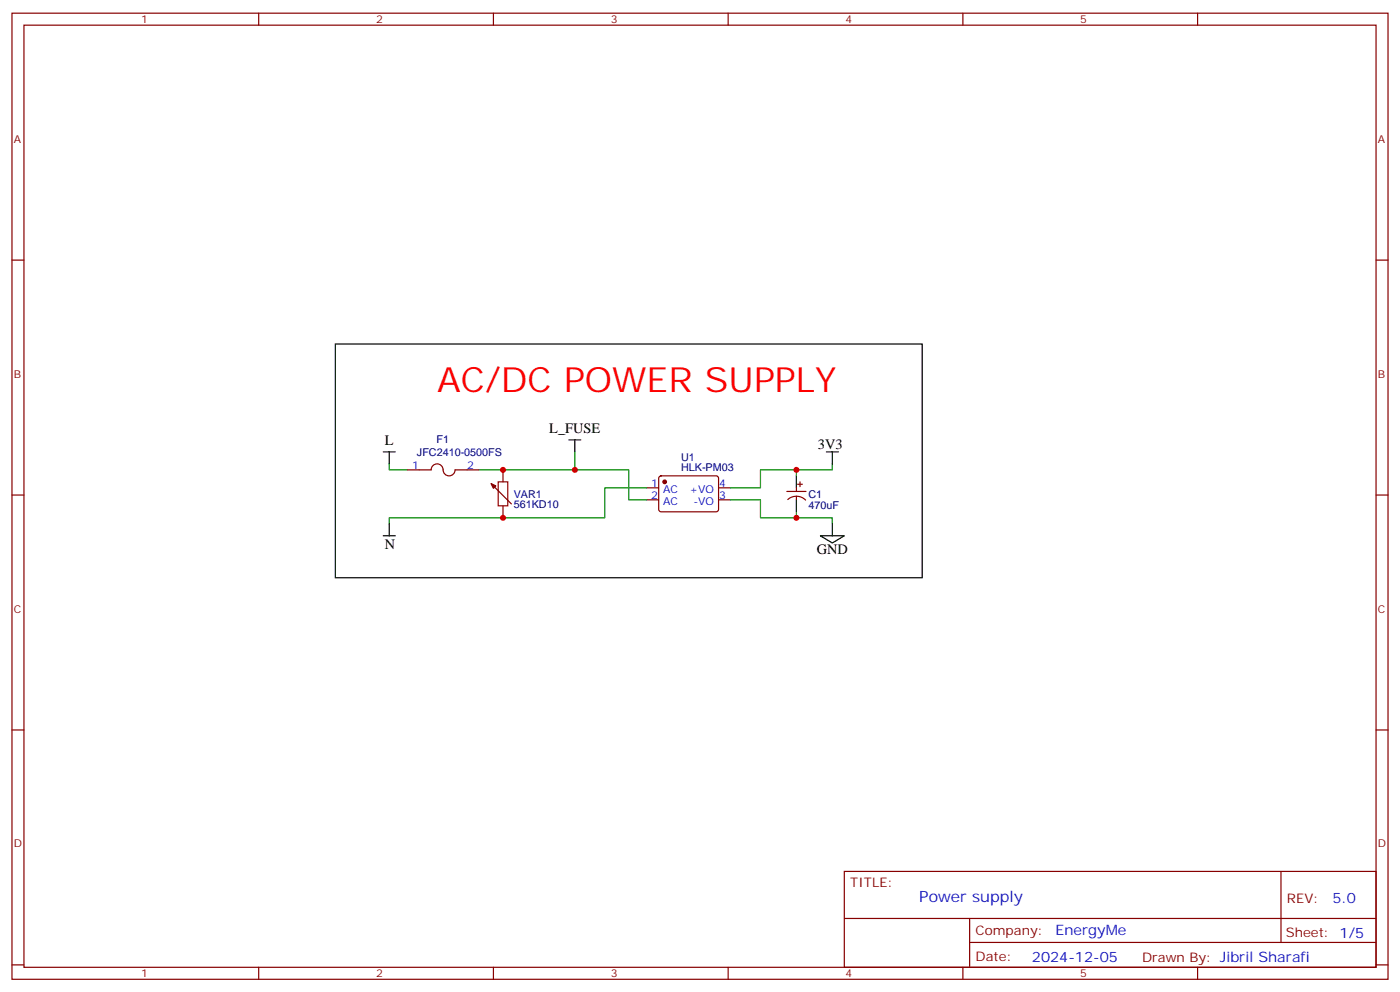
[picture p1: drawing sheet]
<svg xmlns="http://www.w3.org/2000/svg" width="412mm" height="292mm" viewBox="0 0 412 292" stroke-linecap="round" stroke-linejoin="round" font-family="sans-serif">
<g fill="none" stroke="#870000" stroke-width=".35">
<path d="M3.5 3.9h405.4v284.3h-405.4zM7.1 7.4h398.2v277.3h-398.2zM76.2 3.9v3.5M145.3 3.9v3.5M214.5 3.9v3.5M283.6 3.9v3.5M352.8 3.9v3.5M3.5 76.6h3.6M405.3 76.6h3.6M119.9 138.3h7.1a1.82 1.82 0 0 1 2.1-1.8 1.82 1.82 0 0 1 1.5 2.3 1.76 1.76 0 0 0 1.9 1.2 1.76 1.76 0 0 0 1.6-1.7h7M148.2 138.3v3.5M3.5 145.7h3.6"/>
<path d="M145.3 143l5.3 5.3M148.2 148.9v3.5M190.5 143.6h3.5M190.5 147.1h3.5M194.3 140.3l.4-.2h16.5l.5 .7-.1 9.4-.6 .4h-16.5l-.5-.7v-9.1zM211.7 143.6h3.5M211.7 147.1h3.5M231.8 144.6h5.6M232.1 147a3.8 3.8 0 0 1 5.2 .2M234.6 143.6v1M234.6 146v1.1M234.9 142.5h1.5"/>
<path d="M235.7 141.8v1.4M405.3 145.7h3.6M3.5 214.8h3.6M405.3 214.8h3.6M248.7 256.5h156.6v28.2h-156.6zM377.3 256.5v20.9M248.7 270.3h156.5M285.6 277.4h119.6M285.6 270.3v14.1M3.5 284h3.6M76.2 284.7v3.5M145.3 284.7v3.5"/>
<path d="M214.5 284.7v3.5M283.6 284.7v3.5M352.8 284.7v3.5M405.3 284h3.6"/>
</g>
<g fill="#870000" stroke="#870000" stroke-width=".35">
<path d="M144.6 142.3l1.4 .7-.7 .7z"/>
<circle cx="195.8" cy="141.8" r=".53"/>
</g>
<path d="M114.7 136.5v1.8h5.2M141.1 138.3h44.1v8.8h5.3M169.3 133v5.3M234.6 138.3v1.8M245.2 136.5v1.8h-21.2v5.3h-8.8M190.5 143.6h-12.3v8.8h-63.5v1.8M215.2 147.1h8.8v5.3h21.2v1.8M234.6 150.6v1.8" fill="none" stroke="#008700" stroke-width=".35"/>
<g fill="none" stroke="#000" stroke-width=".35">
<path d="M98.8 101.2h172.8v68.8h-172.8zM112.9 133h3.5M114.7 133v3.5M167.6 129.5h3.5M169.3 129.5v3.5M243.4 133h3.5M245.2 133v3.5M112.9 157.7h3.5M114.7 154.2v3.5M234.6 140.1v3.5M234.6 147.1v3.5M241.7 157.7h7l-3.5 2.1z"/>
<path d="M245.2 154.2v3.5"/>
</g>
<path d="M146.8 141.8h2.8v7.1h-2.8z" fill="none" stroke="#a10000" stroke-width=".35"/>
<g fill="#c00">
<circle cx="148.2" cy="152.4" r=".88"/>
<circle cx="148.2" cy="138.3" r=".88"/>
<circle cx="169.3" cy="138.3" r=".88"/>
<circle cx="234.6" cy="138.3" r=".88"/>
<circle cx="234.6" cy="152.4" r=".88"/>
</g>
<text font-size="10.2" fill="#f00" x="128.8" y="115.4">AC/DC POWER SUPPLY</text>
<text font-size="4.6" fill="#00f" x="270.8" y="265.5">Power supply</text>
<g font-size="4.2">
<text x="113.4" y="130.9">L</text>
<text x="161.8" y="127.4">L_FUSE</text>
<text x="240.9" y="132.3">3V3</text>
<text x="113.3" y="161.6">N</text>
<text x="240.6" y="163">GND</text>
</g>
<g font-size="4.2" fill="#00f">
<text x="392.5" y="265.7">5.0</text>
<text x="310.9" y="275.3">EnergyMe</text>
<text x="304" y="283.1">2024-12-05</text>
</g>
<g font-size="3.9" fill="#800">
<text x="250.5" y="261.1">TITLE:</text>
<text x="379.1" y="265.7">REV:</text>
<text x="287.4" y="275.3">Company:</text>
<text x="378.7" y="275.9">Sheet: 1/5</text>
<text x="287.4" y="282.9">Date:</text>
<text x="336.4" y="283">Drawn By: Jibril Sharafi</text>
</g>
<g font-size="3.2" fill="#800">
<text x="41.6" y="6.9">1</text>
<text x="110.8" y="6.9">2</text>
<text x="179.9" y="6.9">3</text>
<text x="249.1" y="6.9">4</text>
<text x="318.2" y="6.9">5</text>
<text x="4.1" y="42">A</text>
<text x="405.9" y="42">A</text>
<text x="4.1" y="111.1">B</text>
<text x="405.9" y="111.1">B</text>
<text x="4.1" y="180.3">C</text>
<text x="405.9" y="180.3">C</text>
<text x="4.1" y="249.4">D</text>
<text x="405.9" y="249.4">D</text>
<text x="41.6" y="287.7">1</text>
<text x="110.8" y="287.7">2</text>
<text x="179.9" y="287.7">3</text>
<text x="249.1" y="287.7">4</text>
<text x="318.2" y="287.7">5</text>
</g>
<g font-size="3.2" fill="#000080">
<text x="128.6" y="130.4">F1</text>
<text x="122.8" y="134.1">JFC2410-0500FS</text>
<text x="200.6" y="135.6">U1</text>
<text x="200.6" y="138.7">HLK-PM03</text>
<text x="151.3" y="149.6">561KD10</text>
<text x="151.3" y="146.5">VAR1</text>
<text x="238.1" y="149.7">470uF</text>
<text x="238.1" y="146.5">C1</text>
</g>
<g font-size="3.2" fill="#00f">
<text x="121.5" y="137.9">1</text>
<text x="137.6" y="137.9">2</text>
<text x="191.8" y="143.2">1</text>
<text x="211.8" y="143.2">4</text>
<text x="191.8" y="146.8">2</text>
<text x="195.3" y="148.5">AC</text>
<text x="195.3" y="145">AC</text>
<text x="203.1" y="145">+VO</text>
<text x="204.3" y="148.5">-VO</text>
<text x="211.8" y="146.8">3</text>
</g>
</svg>
